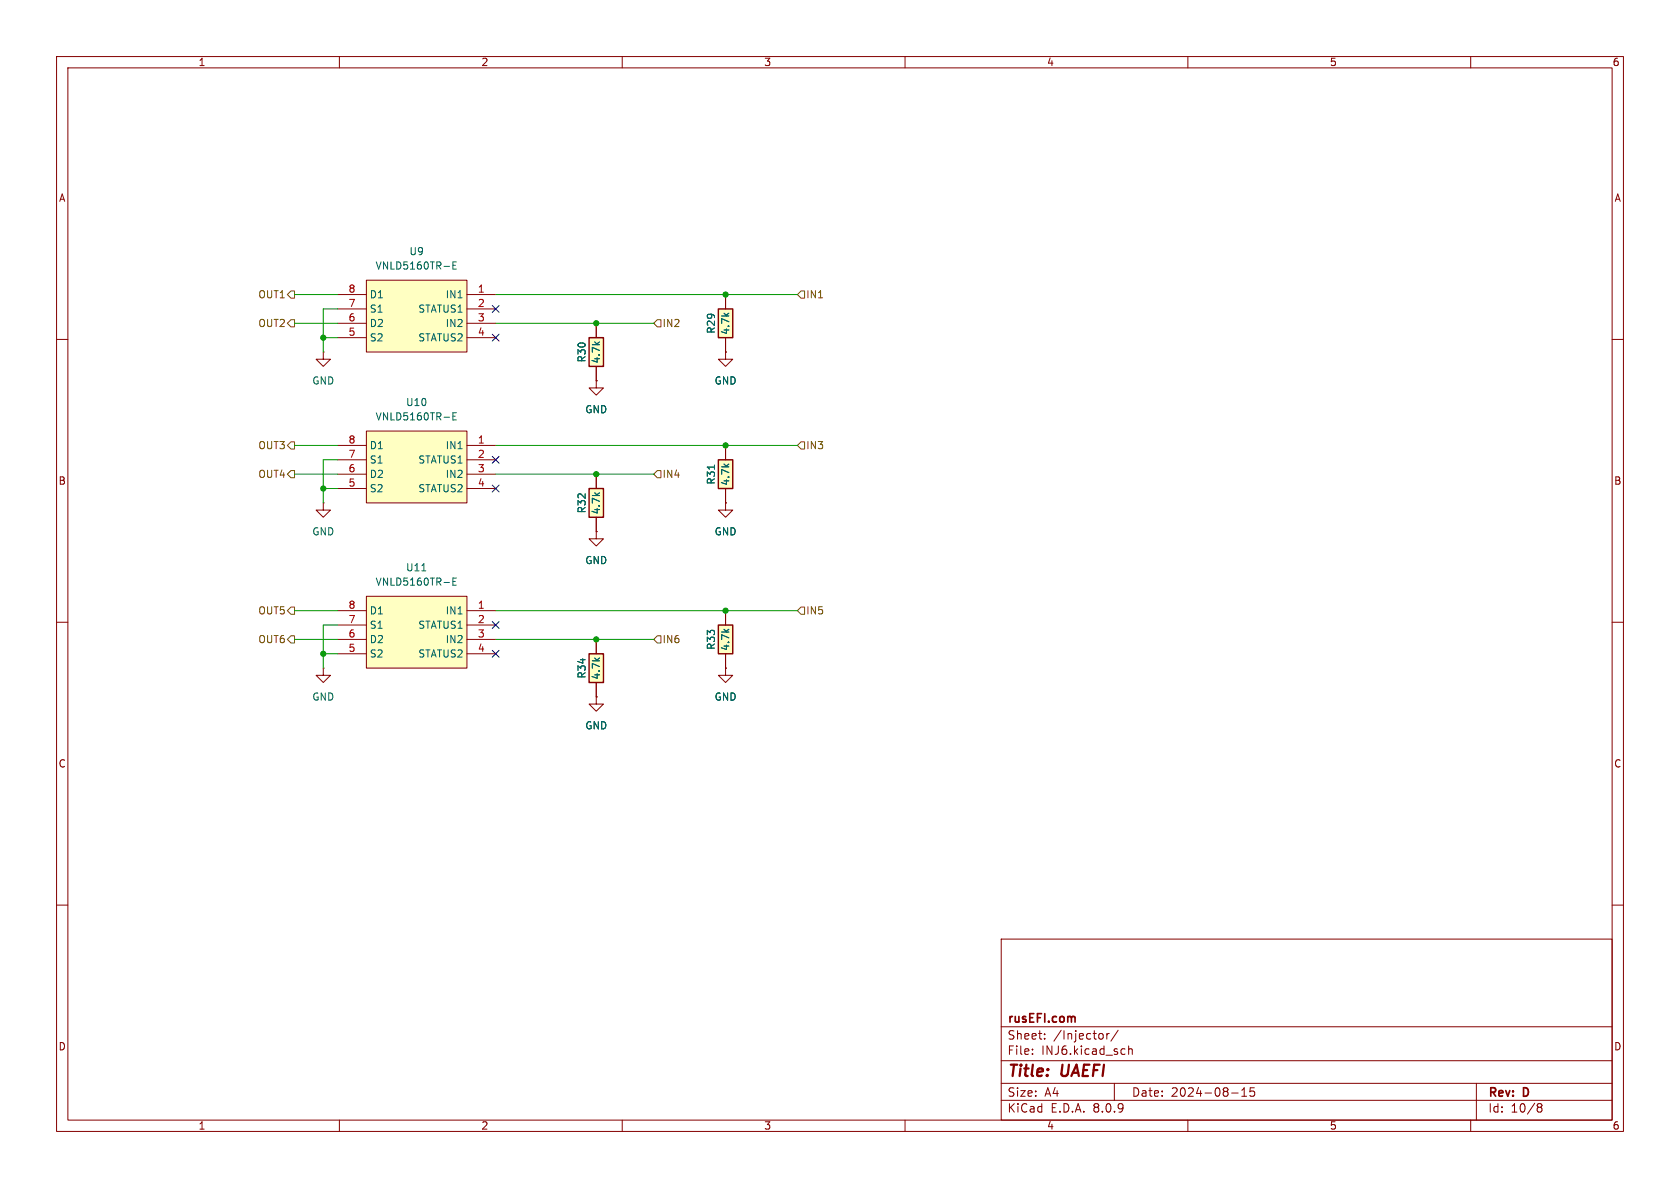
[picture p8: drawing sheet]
<svg xmlns="http://www.w3.org/2000/svg" width="297mm" height="210mm" viewBox="0 0 297 210" stroke-linecap="round" stroke-linejoin="round" font-family="sans-serif">
<g fill="none" stroke="#840000" stroke-width=".18">
<path d="M10 10h277v190h-277zM12 12h273v186h-273zM60 10v2M110 10v2M160 10v2M210 10v2M260 10v2M10 60h2M285 60h2M10 110h2M285 110h2M10 160h2"/>
<path d="M177 166h108v32h-108zM285 160h2M60 198v2M110 198v2M160 198v2M177 194.5h108M177 191.5h108M177 187.5h108M177 181.5h108M182.5 186.3v.1M182.5 185.5v.1M184.7 183.6v.1"/>
<path d="M184.7 182.8v.1M195 182.8v.8M195.7 182.7v1M196.1 182.7l-.3 .1-.1 .2M197 191.5v3M197.7 182.1l-1.3 2M198.7 185.4l.2 .1M198.9 186.3l-.2 .1M199.5 184.9v1.5M199.5 185.5l.2-.1 .4 .1 .1 .9M210 198v2M217.7 193.2h1.2"/>
<path d="M219.5 193.8h.9M219.5 192.7l.5-.4v1.5M221.7 192.3h-.7v.7l.2-.1h.5l.1 .3-.1 .5-.2 .1-.5-.1M260 198v2M261 191.5v6.5M271.7 195.5l.3 .2M271.7 195.4l.3-.3 .5 .1 .1 .3-.3 .2M272 195.7h.3M272 195.7l-.3 .3M272.3 195.7l.3 .3-.1 .5-.5 .1-.3-.3"/>
</g>
<path d="M189.8 179.7l.3 .2v.8" fill="none" stroke="#840000" stroke-width=".3"/>
<path d="M127 54.6h2.5v5.1h-2.5z" fill="#ffffc2"/>
<path d="M127 54.6h2.5v5.1h-2.5z" fill="none" stroke="#840000" stroke-width=".25"/>
<path d="M128.3 52.1v2.5M128.3 59.7v2.5" fill="none" stroke="#840000" stroke-width=".18"/>
<path d="M104.1 115.6h2.6v5.1h-2.6z" fill="#ffffc2"/>
<path d="M104.1 115.6h2.6v5.1h-2.6z" fill="none" stroke="#840000" stroke-width=".25"/>
<path d="M105.4 113v2.6M128.3 118.1v1.3h1.2l-1.2 1.3-1.3-1.3h1.3M128.3 118.1h.1M105.4 123.2v1.3h1.3l-1.3 1.2-1.3-1.2h1.3M105.4 123.2h.1M105.4 120.7v2.5" fill="none" stroke="#840000" stroke-width=".18"/>
<path d="M104.1 86.4h2.6v5h-2.6z" fill="#ffffc2"/>
<path d="M104.1 86.4h2.6v5h-2.6z" fill="none" stroke="#840000" stroke-width=".25"/>
<path d="M105.4 67.3v1.3h1.3l-1.3 1.3-1.3-1.3h1.3M105.4 67.3h.1M105.4 94v1.3h1.3l-1.3 1.2-1.3-1.2h1.3M105.4 94h.1M105.4 83.8v2.6M105.4 91.4v2.6" fill="none" stroke="#840000" stroke-width=".18"/>
<path d="M104.1 59.7h2.6v5.1h-2.6z" fill="#ffffc2"/>
<path d="M104.1 59.7h2.6v5.1h-2.6z" fill="none" stroke="#840000" stroke-width=".25"/>
<path d="M105.4 57.2v2.5M105.4 64.8v2.5M128.3 88.9v1.3h1.2l-1.2 1.2-1.3-1.2h1.3M128.3 88.9h.1" fill="none" stroke="#840000" stroke-width=".18"/>
<path d="M127 81.3h2.5v5.1h-2.5z" fill="#ffffc2"/>
<path d="M127 81.3h2.5v5.1h-2.5z" fill="none" stroke="#840000" stroke-width=".25"/>
<path d="M128.3 78.7v2.6M128.3 86.4v2.5" fill="none" stroke="#840000" stroke-width=".18"/>
<path d="M126.3 82.2v.7" fill="none" stroke="#006464" stroke-width=".18"/>
<path d="M127 110.5h2.5v5.1h-2.5z" fill="#ffffc2"/>
<path d="M127 110.5h2.5v5.1h-2.5z" fill="none" stroke="#840000" stroke-width=".25"/>
<path d="M128.3 62.2v1.3h1.2l-1.2 1.3-1.3-1.3h1.3M128.3 62.2h.1M128.3 108v2.5M128.3 115.6v2.5" fill="none" stroke="#840000" stroke-width=".18"/>
<path d="M64.8 76.2h17.7v12.7h-17.7z" fill="#ffffc2"/>
<path d="M57.1 62.2v1.3h1.3l-1.3 1.3-1.2-1.3h1.2M57.1 62.2h.1M59.7 78.7h5.1M64.8 76.2h17.7v12.7h-17.7zM82.5 78.7h5.1M59.7 81.3h5.1M59.7 83.8h5.1M59.7 86.4h5.1M82.5 81.3h5.1M82.5 83.8h5.1M82.5 86.4h5.1" fill="none" stroke="#840000" stroke-width=".18"/>
<path d="M80.1 73.6h.4M80.7 73h-.6v1.2h.6" fill="none" stroke="#006464" stroke-width=".18"/>
<path d="M64.8 49.5h17.7v12.7h-17.7z" fill="#ffffc2"/>
<g fill="none" stroke="#840000" stroke-width=".18">
<path d="M59.7 52.1h5.1M59.7 54.6h5.1M59.7 57.2h5.1M59.7 59.7h5.1M64.8 49.5h17.7v12.7h-17.7zM82.5 52.1h5.1M82.5 54.6h5.1M82.5 57.2h5.1M82.5 59.7h5.1M57.1 88.9v1.3h1.3l-1.3 1.2-1.2-1.2h1.2M57.1 88.9h.1M57.1 118.1v1.3h1.3l-1.3 1.3-1.2-1.3h1.2"/>
<path d="M57.1 118.1h.1"/>
</g>
<path d="M80.1 46.9h.4M80.7 46.3h-.6v1.3h.6" fill="none" stroke="#006464" stroke-width=".18"/>
<path d="M64.8 105.4h17.7v12.7h-17.7z" fill="#ffffc2"/>
<g fill="none" stroke="#840000" stroke-width=".18">
<path d="M105.4 57.2v2.5M128.3 52.1v2.5M128.3 59.7v2.5M105.4 67.3h.1M105.4 64.8v2.5M128.3 62.2h.1M128.3 78.7v2.6M105.4 94h.1M105.4 83.8v2.6M105.4 91.4v2.6M128.3 88.9h.1M128.3 86.4v2.5"/>
<path d="M59.7 108h5.1M59.7 110.5h5.1M59.7 113h5.1M59.7 115.6h5.1M64.8 105.4h17.7v12.7h-17.7zM82.5 108h5.1M82.5 110.5h5.1M82.5 113h5.1M82.5 115.6h5.1M105.4 113v2.6M128.3 118.1h.1M128.3 108v2.5"/>
<path d="M128.3 115.6v2.5M105.4 123.2h.1M105.4 120.7v2.5"/>
</g>
<path d="M126.3 82.2v.7M74.6 100.9h.7M80.1 102.8h.4M80.7 102.2h-.6v1.2h.6" fill="none" stroke="#006464" stroke-width=".18"/>
<path d="M50.8 57.2l.6-.7h.7v1.3h-.7zM51.4 51.4h.7v1.3h-.7l-.6-.6zM116.2 56.5h.6v1.3h-.6l-.6-.6zM141.6 51.4h.6v1.3h-.6l-.6-.6zM50.8 78.7l.6-.6h.7v1.3h-.7zM141.6 78.1h.6v1.3h-.6l-.6-.7zM51.4 83.2h.7v1.3h-.7l-.6-.7zM116.2 83.2h.6v1.3h-.6l-.6-.7zM51.4 112.4h.7v1.3h-.7l-.6-.7zM51.4 107.3h.7v1.3h-.7l-.6-.6zM116.2 112.4h.6v1.3h-.6l-.6-.7zM141.6 107.3h.6v1.3h-.6l-.6-.6z" fill="none" stroke="#725600" stroke-width=".18"/>
<g fill="none" stroke="#009600" stroke-width=".18">
<path d="M52.1 57.2h7.6M52.1 52.1h7.6M57.1 59.7h2.6M59.7 54.6h-2.6v7.6M87.6 57.2h28M87.6 52.1h53.4M52.1 78.7h7.6M87.6 78.7h53.4M52.1 83.8h7.6M57.1 86.4h2.6M59.7 81.3h-2.6v7.6M87.6 83.8h28"/>
<path d="M52.1 113h7.6M52.1 108h7.6M57.1 115.6h2.6M59.7 110.5h-2.6v7.6M87.6 113h28M87.6 108h53.4"/>
</g>
<path d="M87 54l1.2 1.2M87 59.1l1.2 1.2M88.2 54l-1.2 1.2M88.2 59.1l-1.2 1.2M87 80.7l1.2 1.2M87 85.8l1.2 1.2M88.2 80.7l-1.2 1.2M88.2 85.8l-1.2 1.2M87 115l1.2 1.2M87 109.9l1.2 1.2M88.2 115l-1.2 1.2M88.2 109.9l-1.2 1.2" fill="none" stroke="#000084" stroke-width=".18"/>
<g fill="#009600" stroke="#009600" stroke-width=".18">
<circle cx="105.4" cy="113" r=".46"/>
<circle cx="57.1" cy="115.6" r=".46"/>
<circle cx="57.1" cy="86.4" r=".46"/>
<circle cx="57.1" cy="59.7" r=".46"/>
<circle cx="128.3" cy="78.7" r=".46"/>
<circle cx="128.3" cy="108" r=".46"/>
<circle cx="105.4" cy="57.2" r=".46"/>
<circle cx="105.4" cy="83.8" r=".46"/>
<circle cx="128.3" cy="52.1" r=".46"/>
</g>
<g font-size="2.8" fill="#840000">
<text x="178" y="190.9">Title:</text>
<text x="187.7" y="190.9">UAEFI</text>
</g>
<g font-size="2.1" fill="#840000">
<text x="178" y="184">Sheet:</text>
<text x="178" y="181.2">rusEFI.com</text>
<text x="186.2" y="184">/Injector/</text>
<text x="178" y="186.7">File:</text>
<text x="184.1" y="186.7">INJ6.kicad_sch</text>
<text x="178" y="196.9">KiCad</text>
<text x="178" y="194.1">Size:</text>
<text x="184.7" y="194.1">A4</text>
<text x="185.7" y="196.9">E.D.A.</text>
<text x="193.3" y="196.9">8.0.9</text>
<text x="200" y="194.1">Date:</text>
<text x="207" y="194.1">2024-08-15</text>
<text x="263" y="194.3">Rev:</text>
<text x="263" y="196.9">Id:</text>
<text x="267.1" y="196.9">10/8</text>
<text x="269.4" y="194.3">D</text>
</g>
<g font-size="1.8" fill="#840000">
<text x="35" y="11.9">1</text>
<text x="85" y="11.9">2</text>
<text x="135" y="11.9">3</text>
<text x="185" y="11.9">4</text>
<text x="235" y="11.9">5</text>
<text x="285" y="11.9">6</text>
<text x="10.3" y="35.9">A</text>
<text x="285.3" y="35.9">A</text>
<text x="10.3" y="85.9">B</text>
<text x="285.3" y="85.9">B</text>
<text x="10.3" y="135.9">C</text>
<text x="285.3" y="135.9">C</text>
<text x="10.3" y="185.9">D</text>
<text x="285.3" y="185.9">D</text>
<text x="35" y="199.9">1</text>
<text x="85" y="199.9">2</text>
<text x="135" y="199.9">3</text>
<text x="185" y="199.9">4</text>
<text x="235" y="199.9">5</text>
<text x="285" y="199.9">6</text>
</g>
<g font-size="1.8" fill="#006464">
<text x="66.3" y="47.9">VNLD5160TR-E</text>
<text x="72.3" y="45.3">U9</text>
<text x="65.3" y="52.9">D1</text>
<text x="78.7" y="52.9">IN1</text>
<text x="65.3" y="58">D2</text>
<text x="65.3" y="55.5">S1</text>
<text x="73.9" y="55.5">STATUS1</text>
<text x="78.7" y="58">IN2</text>
<text x="126.6" y="59.1" transform="rotate(-90 126.6 59.1)">R29</text>
<text x="129.1" y="59.3" transform="rotate(-90 129.1 59.3)">4.7k</text>
<text x="65.3" y="60.6">S2</text>
<text x="73.9" y="60.6">STATUS2</text>
<text x="103.7" y="64.2" transform="rotate(-90 103.7 64.2)">R30</text>
<text x="106.3" y="64.4" transform="rotate(-90 106.3 64.4)">4.7k</text>
<text x="55.1" y="68.2">GND</text>
<text x="71.7" y="72">U10</text>
<text x="126.2" y="68.2">GND</text>
<text x="66.3" y="74.5">VNLD5160TR-E</text>
<text x="103.4" y="73.3">GND</text>
<text x="65.3" y="82.1">S1</text>
<text x="65.3" y="79.6">D1</text>
<text x="73.9" y="82.1">STATUS1</text>
<text x="78.7" y="79.6">IN1</text>
<text x="65.3" y="87.2">S2</text>
<text x="65.3" y="84.7">D2</text>
<text x="73.9" y="87.2">STATUS2</text>
<text x="78.7" y="84.7">IN2</text>
<text x="126.6" y="85.8" transform="rotate(-90 126.6 85.8)">R31</text>
<text x="129.1" y="85.9" transform="rotate(-90 129.1 85.9)">4.7k</text>
<text x="55.1" y="94.8">GND</text>
<text x="103.7" y="90.8" transform="rotate(-90 103.7 90.8)">R32</text>
<text x="106.3" y="91" transform="rotate(-90 106.3 91)">4.7k</text>
<text x="126.2" y="94.8">GND</text>
<text x="71.7" y="101.2">U11</text>
<text x="103.4" y="99.9">GND</text>
<text x="66.3" y="103.7">VNLD5160TR-E</text>
<text x="65.3" y="113.9">D2</text>
<text x="65.3" y="111.4">S1</text>
<text x="65.3" y="108.8">D1</text>
<text x="73.9" y="111.4">STATUS1</text>
<text x="78.7" y="108.8">IN1</text>
<text x="78.7" y="113.9">IN2</text>
<text x="65.3" y="116.4">S2</text>
<text x="73.9" y="116.4">STATUS2</text>
<text x="126.6" y="115" transform="rotate(-90 126.6 115)">R33</text>
<text x="129.1" y="115.2" transform="rotate(-90 129.1 115.2)">4.7k</text>
<text x="55.1" y="124.1">GND</text>
<text x="103.7" y="120.1" transform="rotate(-90 103.7 120.1)">R34</text>
<text x="106.3" y="120.2" transform="rotate(-90 106.3 120.2)">4.7k</text>
<text x="126.2" y="124.1">GND</text>
<text x="103.4" y="129.1">GND</text>
</g>
<g font-size="1.8" fill="#725600">
<text x="45.6" y="52.9">OUT1</text>
<text x="142.4" y="52.9">IN1</text>
<text x="45.6" y="58">OUT2</text>
<text x="117" y="58">IN2</text>
<text x="45.6" y="79.6">OUT3</text>
<text x="142.4" y="79.6">IN3</text>
<text x="45.6" y="84.7">OUT4</text>
<text x="117" y="84.7">IN4</text>
<text x="45.6" y="113.9">OUT6</text>
<text x="45.6" y="108.8">OUT5</text>
<text x="117" y="113.9">IN6</text>
<text x="142.4" y="108.8">IN5</text>
</g>
<g font-size="1.8" fill="#a90000">
<text x="61.5" y="51.8">8</text>
<text x="84.4" y="51.8">1</text>
<text x="61.5" y="59.4">5</text>
<text x="61.5" y="56.9">6</text>
<text x="61.5" y="54.4">7</text>
<text x="84.4" y="54.4">2</text>
<text x="84.4" y="56.9">3</text>
<text x="84.4" y="59.4">4</text>
<text x="61.5" y="83.6">6</text>
<text x="61.5" y="81">7</text>
<text x="61.5" y="78.5">8</text>
<text x="84.4" y="78.5">1</text>
<text x="84.4" y="81">2</text>
<text x="84.4" y="83.6">3</text>
<text x="61.5" y="86.1">5</text>
<text x="84.4" y="86.1">4</text>
<text x="61.5" y="107.7">8</text>
<text x="84.4" y="107.7">1</text>
<text x="61.5" y="112.8">6</text>
<text x="61.5" y="110.2">7</text>
<text x="84.4" y="110.2">2</text>
<text x="84.4" y="112.8">3</text>
<text x="61.5" y="115.3">5</text>
<text x="84.4" y="115.3">4</text>
</g>
</svg>
